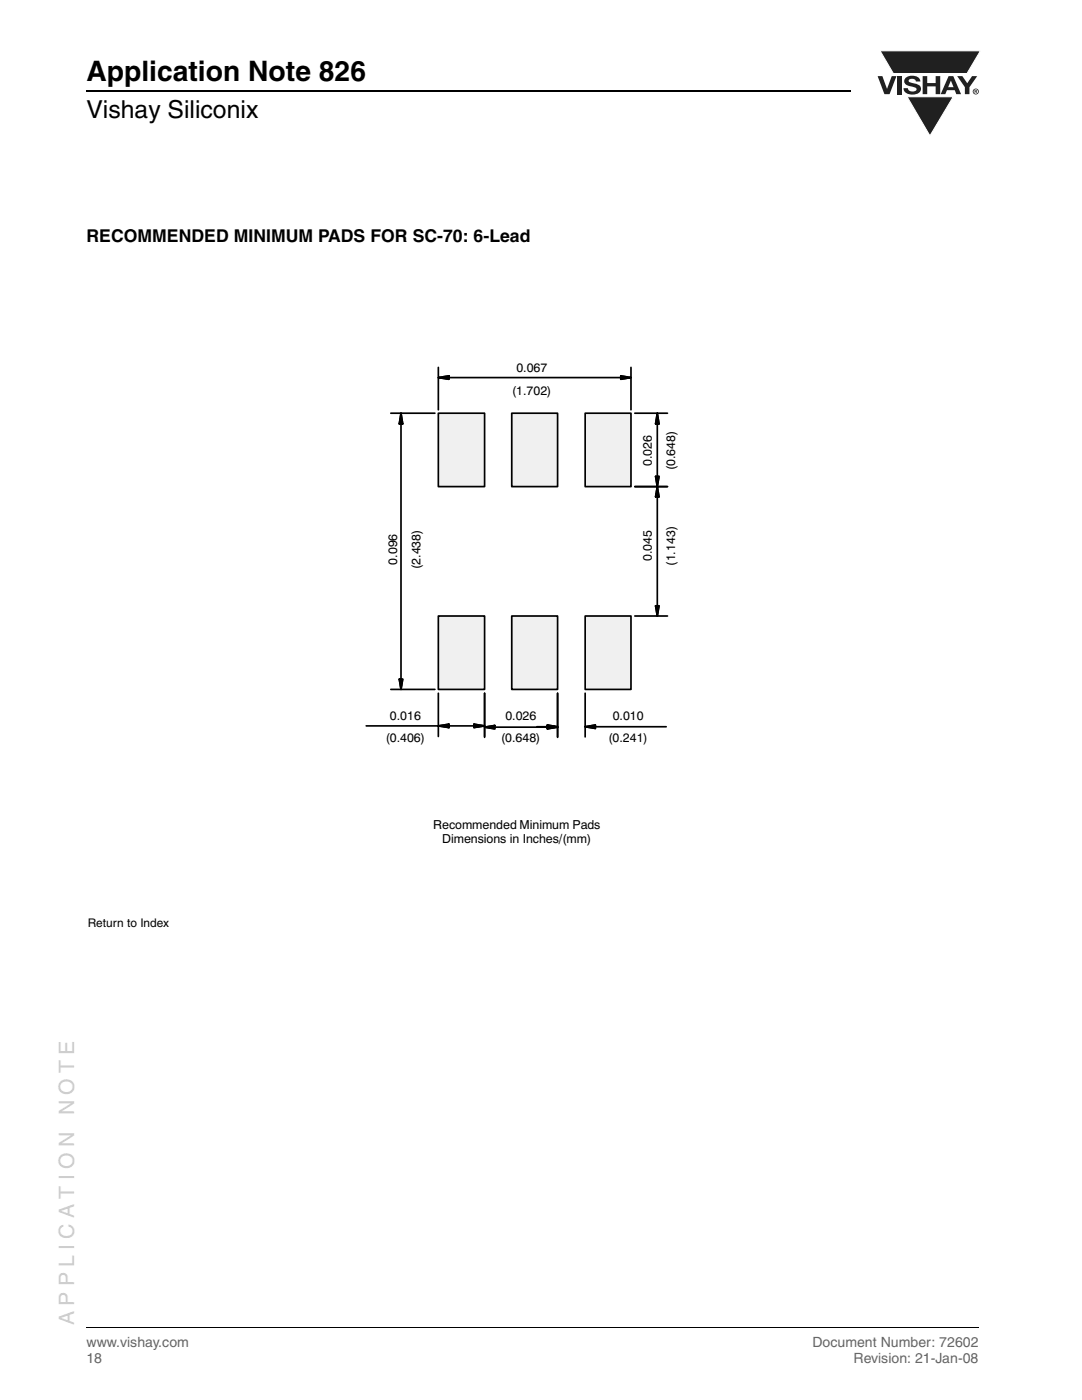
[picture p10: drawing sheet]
<svg xmlns="http://www.w3.org/2000/svg" width="216mm" height="279mm" viewBox="0 0 216 279" stroke-linecap="round" stroke-linejoin="round" font-family="sans-serif">
<path d="M175.6 10.1h20l-2.7 4.6h-14.6z" fill="#231f20"/>
<path d="M175.6 10.1h20l-2.7 4.6h-14.6z" fill="none" stroke="#fff" stroke-width=".2"/>
<path d="M181 19.3h9.2l-4.6 7.8z" fill="#231f20"/>
<path d="M181 19.3h9.2l-4.6 7.8z" fill="none" stroke="#fff" stroke-width=".2"/>
<g fill="#231f20">
<path d="M175.1 15.2h1l.9 2.5 .9-2.5h1l-1.4 3.6h-1z"/>
<path d="M179 15.2h.9v3.6h-.9z"/>
<path d="M180.8 15.5a2.1 2.1 0 0 1 2.7 .3l.1 .5h-.8a.79 .79 0 0 0-.7-.6 .79 .79 0 0 0-.8 .4l.2 .3 1 .3a1.08 1.08 0 0 1 1.3 1 1.08 1.08 0 0 1-1.1 1.1 1.73 1.73 0 0 1-2.4-1.2h.9a.96 .96 0 0 0 .8 .7 .96 .96 0 0 0 .9-.5 1.31 1.31 0 0 0-1.2-.6 1.03 1.03 0 0 1-1.1-.5 1.03 1.03 0 0 1 .2-1.2z"/>
<path d="M184.1 15.2h.9v1.4h1.7v-1.4h.9v3.6h-.9v-1.6h-1.7v1.6h-.9z"/>
<path d="M191 15.2h1l1 1.4 1-1.4h1l-1.6 2.2v1.4h-.9v-1.4z"/>
<path d="M189.7 16.1l-.5 1.3h1.1zM189.3 15.2h.9l1.6 3.6h-1l-.3-.8h-1.5l-.4 .8h-.9z"/>
<path d="M194.6 18v.2h.2v-.1zM194.5 17.9l.4 .1 .1 .1-.2 .2 .2 .3-.3-.3-.1 .3h-.1zM194.2 18.3a.5 .5 0 0 0 1 0 .5 .5 0 0 0-1 0zM194.1 18.3a.6 .6 0 0 1 1.2 0 .6 .6 0 0 1-1.2 0z"/>
</g>
<path d="M17.3 18.2h152.5" fill="none" stroke="#000" stroke-width=".36"/>
<path d="M17.3 265h178" fill="none" stroke="#000" stroke-width=".2"/>
<g fill="#fff">
<path d="M32.7 170.5h24.9v4.7h-24.9z"/>
<path d="M32.7 170.5h25v.1h-25z"/>
<path d="M57.6 170.5h.1v4.7h-.1z"/>
<path d="M32.6 175.1h25v.1h-25z"/>
<path d="M32.6 170.5h.2v4.7h-.2z"/>
<path d="M17.5 53.8h177.5v187.6h-177.5z"/>
</g>
<path d="M87.5 122.9h9.2v14.7h-9.2z" fill="#f0f0f0"/>
<path d="M87.5 122.9h9.2v14.7h-9.2z" fill="none" stroke="#000" stroke-width=".34"/>
<path d="M87.5 82.5h9.2v14.6h-9.2z" fill="#f0f0f0"/>
<path d="M87.5 82.5h9.2v14.6h-9.2z" fill="none" stroke="#000" stroke-width=".34"/>
<path d="M102.1 122.9h9.2v14.7h-9.2z" fill="#f0f0f0"/>
<path d="M102.1 122.9h9.2v14.7h-9.2z" fill="none" stroke="#000" stroke-width=".34"/>
<path d="M102.1 82.5h9.2v14.6h-9.2z" fill="#f0f0f0"/>
<path d="M102.1 82.5h9.2v14.6h-9.2z" fill="none" stroke="#000" stroke-width=".34"/>
<path d="M116.8 122.9h9.1v14.7h-9.1z" fill="#f0f0f0"/>
<path d="M116.8 122.9h9.1v14.7h-9.1z" fill="none" stroke="#000" stroke-width=".34"/>
<path d="M116.8 82.5h9.1v14.6h-9.1z" fill="#f0f0f0"/>
<g fill="none" stroke="#000" stroke-width=".34">
<path d="M87.5 75.4l2.1-.4v.7zM87.5 73.3v8.5M89.6 75.4h34.3M123.9 75l2 .4-2 .3zM125.9 73.3v8.5M78 82.5h8.8M80 82.5l.4 2.1h-.7zM80 84.6v51M116.8 82.5h9.1v14.6h-9.1zM126.7 97.1h6.5M126.7 82.5h6.5M130.8 95.1h.7l-.3 2z"/>
<path d="M131.2 84.6v10.5M131.2 99.1v21.8M131.2 97.1l.3 2h-.7zM131.2 82.5l.3 2.1h-.7zM78 137.6h8.8M79.7 135.6h.7l-.4 2zM87.5 138.3v8.7M96.7 138.3v8.9M111.3 138.3v8.9M116.8 138.3v8.8M126.7 122.9h6.5M130.8 120.9h.7l-.3 2z"/>
<path d="M73.1 144.9h14.4M87.5 144.9l2.1-.4v.7zM89.6 144.9h5M94.6 144.5l2.1 .4-2.1 .3zM96.7 145.1l2-.3v.7zM98.7 145.1h10.5M107.1 145h2.1M109.2 144.7l2.1 .3-2.1 .4zM109.2 144.8l2.1 .3-2.1 .4zM116.8 145l2-.3v.7zM118.8 145h14.1"/>
</g>
<g fill="#000" stroke="#000" stroke-width=".34">
<path d="M87.5 75.4l2.1-.4v.7zM123.9 75l2 .4-2 .3zM80 82.5l.4 2.1h-.7zM131.2 97.1l.3 2h-.7zM130.8 95.1h.7l-.3 2zM131.2 82.5l.3 2.1h-.7zM79.7 135.6h.7l-.4 2zM130.8 120.9h.7l-.3 2zM87.5 144.9l2.1-.4v.7zM94.6 144.5l2.1 .4-2.1 .3zM96.7 145.1l2-.3v.7zM109.2 144.8l2.1 .3-2.1 .4z"/>
<path d="M109.2 144.7l2.1 .3-2.1 .4zM116.8 145l2-.3v.7z"/>
</g>
<g fill="#fff">
<path d="M30.9 174.5h29.7v9.1h-29.7z"/>
<path d="M30.9 174.5h29.8v.1h-29.8z"/>
<path d="M60.5 174.5h.2v9.2h-.2z"/>
<path d="M30.8 183.5h29.8v.2h-29.8z"/>
<path d="M30.8 174.5h.1v9.1h-.1z"/>
</g>
<text font-size="5.6" x="17.3" y="16.1">Application Note 826</text>
<text font-size="4.9" x="17.3" y="23.6">Vishay Siliconix</text>
<g font-size="4.2" fill="#ccc">
<text x="14.8" y="222.6" transform="rotate(-90 14.8 222.6)">N O T E</text>
<text x="14.8" y="264.5" transform="rotate(-90 14.8 264.5)">A P P L I C A T I O N</text>
</g>
<text font-size="3.5" x="17.3" y="48.3">RECOMMENDED MINIMUM PADS FOR SC-70: 6-Lead</text>
<g font-size="2.8" fill="#656565">
<text x="17.3" y="268.9">www.vishay.com</text>
<text x="162.1" y="268.9">Document Number: 72602</text>
<text x="17.3" y="272.1">18</text>
<text x="170.3" y="272.1">Revision: 21-Jan-08</text>
</g>
<g font-size="2.5">
<text x="103" y="74.3">0.067</text>
<text x="102.2" y="78.7">(1.702)</text>
<text x="130.1" y="93" transform="rotate(-90 130.1 93)">0.026</text>
<text x="134.7" y="93.9" transform="rotate(-90 134.7 93.9)">(0.648)</text>
<text x="79.3" y="112.7" transform="rotate(-90 79.3 112.7)">0.096</text>
<text x="83.9" y="113.5" transform="rotate(-90 83.9 113.5)">(2.438)</text>
<text x="130.1" y="112" transform="rotate(-90 130.1 112)">0.045</text>
<text x="134.7" y="112.9" transform="rotate(-90 134.7 112.9)">(1.143)</text>
<text x="77.8" y="143.7">0.016</text>
<text x="100.8" y="143.7">0.026</text>
<text x="122.3" y="143.7">0.010</text>
<text x="77" y="148.1">(0.406)</text>
<text x="100" y="148.1">(0.648)</text>
<text x="121.4" y="148.1">(0.241)</text>
<text x="86.4" y="165.4">Recommended Minimum Pads</text>
<text x="88.2" y="168.2">Dimensions in Inches/(mm)</text>
</g>
<text font-size="2.4" x="17.5" y="185">Return to Index</text>
</svg>
